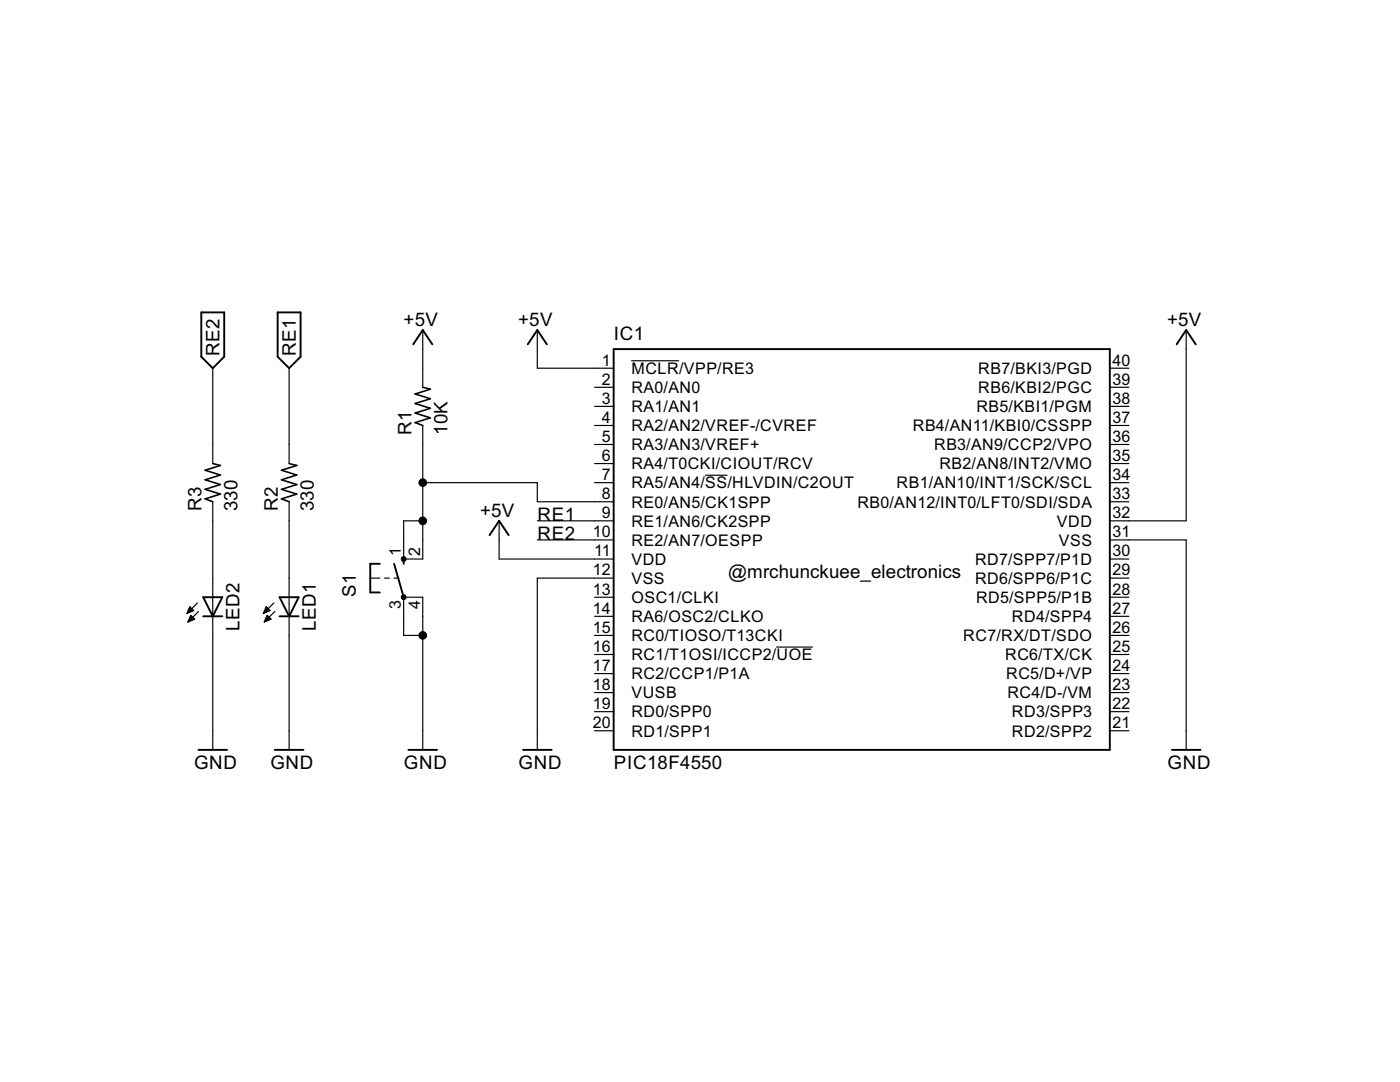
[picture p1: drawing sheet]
<svg xmlns="http://www.w3.org/2000/svg" width="279mm" height="216mm" viewBox="0 0 279 216" stroke-linecap="round" stroke-linejoin="round" font-family="sans-serif">
<g fill="none" stroke="#000" stroke-width=".23">
<path d="M42.5 73.5v19M57.7 73.5v19M84.4 65.8v11.5M107.2 65.8v7.7h15.3M118.7 77.3h3.8M126 72h9.5M221.5 77.3h3.8M221.5 73.5h3.8M236.7 65.8v38.1h-15.2M84.4 84.9v26.6h-3.8v-7.6h3.8M84.4 96.3h22.8v3.8h15.3M118.7 96.3h3.8"/>
<path d="M118.7 92.5h3.8M118.7 88.7h3.8M118.7 84.9h3.8M118.7 81.1h3.8M140.7 94.8h4.5M221.5 96.3h3.8M221.5 92.5h3.8M221.5 88.7h3.8M221.5 84.9h3.8M221.5 81.1h3.8M42.5 100.1v49.5M57.7 100.1v49.5"/>
<path d="M73.9 115.4h1.9M76.8 115.4h.9M78.7 115.4h.9M99.6 103.9v7.6h22.9M107.2 103.9h15.3M107.2 107.7h15.3M118.7 119.2h3.8M122.5 115.4h-15.3v34.2M221.5 119.2h3.8M221.5 115.4h3.8M221.5 111.5h3.8M221.5 100.1h3.8"/>
<path d="M221.5 107.7h15.2v41.9M37.3 122.4h.1M37.4 122.2h.5M37.5 122h.8M37.6 121.8h1M37.6 124h.3M37.7 121.6h.7M37.7 123.7h.7M37.8 121.4h.4M37.8 123.5h1M37.8 121.2h.2M37.8 123.4h.9"/>
<path d="M37.9 121.1l.8 .7-1.4 .6zM37.9 123.1h.6M38 123h.3M38.8 123.5l-.7-.7-.6 1.3M38.8 123.5l-1.3 .6M39.4 120.3l-2.1 2.1M39.6 122l-2.1 2.1M52.6 122.4h.1M52.7 122.2h.4M52.7 122h.9M52.8 121.8h1M52.8 124h.3"/>
<path d="M52.9 121.6h.8M52.9 123.7h.7M53 121.4h.4M53 123.5h1.1M53.1 121.2h.2M53.1 123.4h.8M53.1 121.1l.8 .7-1.3 .6zM53.2 123.1h.5M53.3 123h.2M54.1 123.5l-.8-.7-.6 1.3M54.1 123.5l-1.4 .6M54.7 120.3l-2.1 2.1"/>
<path d="M54.8 122l-2.1 2.1M84.4 126.8h-3.8v-7.6h3.8v30.4M118.7 126.8h3.8M118.7 123h3.8M118.7 130.6h3.8M118.7 134.4h3.8M118.7 138.2h3.8M154.9 129.1h7.3M221.5 126.8h3.8M221.5 123h3.8M221.5 130.6h3.8M221.5 134.4h3.8"/>
<path d="M221.5 138.2h3.8M118.7 142h3.8M118.7 145.8h3.8M221.5 142h3.8M221.5 145.8h3.8"/>
</g>
<g fill="none" stroke="#000" stroke-width=".38">
<path d="M40.2 62.3h4.5v8.9l-2.2 2.3-2.3-2.3zM55.4 62.3h4.6v8.9l-2.3 2.3-2.3-2.3zM82.5 68.7l1.9-2.9 1.9 2.9M105.3 68.7l1.9-2.9 1.9 2.9M122.5 69.7h99v79.9h-99zM234.8 68.7l1.9-2.9 1.9 2.9M40.6 119.2h3.8l-1.9 3.8zM55.8 119.2h3.8l-1.9 3.8zM75.8 112.5h-1.9v5.7h1.9M78.7 112.5l1.9 6.7M80.6 111.5v1M97.7 106.8l1.9-2.9 1.9 2.9"/>
<path d="M40.6 123h3.8M55.8 123h3.8M39.6 149.6h5.7M54.8 149.6h5.8M81.5 149.6h5.7M104.4 149.6h5.7M233.9 149.6h5.7"/>
</g>
<path d="M84.4 77.3l1.5 .4-3.1 .9 3.1 1-3.1 .9 3.1 1-3.1 .9 3.1 1-3.1 .9 1.6 .6M42.5 92.5l1.5 .4-3.1 .9 3.1 1-3.1 .9 3.1 1-3.1 .9 3.1 1-3.1 .9 1.6 .6M57.7 92.5l1.5 .4-3 .9 3 1-3 .9 3 1-3 .9 3 1-3 .9 1.5 .6" fill="none" stroke="#000" stroke-width=".32"/>
<g fill="#000" stroke="#000" stroke-width=".2">
<circle cx="84.4" cy="96.3" r=".76"/>
<circle cx="80.6" cy="119.2" r=".49"/>
<circle cx="80.6" cy="111.6" r=".49"/>
<circle cx="84.4" cy="103.9" r=".76"/>
<circle cx="84.4" cy="126.8" r=".76"/>
</g>
<g font-size="4.2">
<text x="80.6" y="65.1">+5V</text>
<text x="103.4" y="65.1">+5V</text>
<text x="232.9" y="65.1">+5V</text>
<text x="43.8" y="71.1" transform="rotate(-90 43.8 71.1)">RE2</text>
<text x="59" y="71.1" transform="rotate(-90 59 71.1)">RE1</text>
<text x="122.5" y="67.8">IC1</text>
<text x="82.1" y="86.7" transform="rotate(-90 82.1 86.7)">R1</text>
<text x="89.3" y="86.8" transform="rotate(-90 89.3 86.8)">10K</text>
<text x="40.2" y="102" transform="rotate(-90 40.2 102)">R3</text>
<text x="55.5" y="102" transform="rotate(-90 55.5 102)">R2</text>
<text x="47.4" y="102" transform="rotate(-90 47.4 102)">330</text>
<text x="62.7" y="102" transform="rotate(-90 62.7 102)">330</text>
<text x="95.8" y="103.2">+5V</text>
<text x="107.3" y="107.7">RE2</text>
<text x="107.3" y="103.9">RE1</text>
<text x="71" y="119.1" transform="rotate(-90 71 119.1)">S1</text>
<text x="145.3" y="115.4">@mrchunckuee_electronics</text>
<text x="47.8" y="126" transform="rotate(-90 47.8 126)">LED2</text>
<text x="63" y="126" transform="rotate(-90 63 126)">LED1</text>
<text x="38.7" y="153.4">GND</text>
<text x="54" y="153.4">GND</text>
<text x="80.6" y="153.4">GND</text>
<text x="103.5" y="153.4">GND</text>
<text x="122.5" y="153.4">PIC18F4550</text>
<text x="233" y="153.4">GND</text>
</g>
<g font-size="3.6">
<text x="120.1" y="72.9">1</text>
<text x="120.1" y="76.7">2</text>
<text x="126" y="74.6">MCLR/VPP/RE3</text>
<text x="195.2" y="74.6">RB7/BKI3/PGD</text>
<text x="222" y="76.7">39</text>
<text x="222" y="72.9">40</text>
<text x="120.1" y="80.5">3</text>
<text x="126" y="78.4">RA0/AN0</text>
<text x="126" y="82.2">RA1/AN1</text>
<text x="194.9" y="82.2">RB5/KBI1/PGM</text>
<text x="195.2" y="78.4">RB6/KBI2/PGC</text>
<text x="222" y="80.5">38</text>
<text x="120.1" y="84.4">4</text>
<text x="120.1" y="88.2">5</text>
<text x="126" y="86">RA2/AN2/VREF-/CVREF</text>
<text x="126" y="89.8">RA3/AN3/VREF+</text>
<text x="182.2" y="86">RB4/AN11/KBI0/CSSPP</text>
<text x="186.4" y="89.8">RB3/AN9/CCP2/VPO</text>
<text x="222" y="88.2">36</text>
<text x="222" y="84.4">37</text>
<text x="120.1" y="92">6</text>
<text x="120.1" y="95.8">7</text>
<text x="126" y="93.6">RA4/T0CKI/CIOUT/RCV</text>
<text x="187.5" y="93.7">RB2/AN8/INT2/VMO</text>
<text x="222" y="95.8">34</text>
<text x="222" y="92">35</text>
<text x="120.1" y="99.6">8</text>
<text x="126" y="97.5">RA5/AN4/SS/HLVDIN/C2OUT</text>
<text x="126" y="101.3">RE0/AN5/CK1SPP</text>
<text x="171.1" y="101.3">RB0/AN12/INT0/LFT0/SDI/SDA</text>
<text x="178.9" y="97.5">RB1/AN10/INT1/SCK/SCL</text>
<text x="222" y="99.6">33</text>
<text x="118.3" y="107.2">10</text>
<text x="120.1" y="103.4">9</text>
<text x="126" y="105.1">RE1/AN6/CK2SPP</text>
<text x="210.9" y="105.1">VDD</text>
<text x="222" y="103.4">32</text>
<text x="222" y="107.2">31</text>
<text x="80" y="111" transform="rotate(-90 80 111)">1</text>
<text x="83.8" y="111" transform="rotate(-90 83.8 111)">2</text>
<text x="118.6" y="111">11</text>
<text x="126" y="112.7">VDD</text>
<text x="126" y="108.9">RE2/AN7/OESPP</text>
<text x="194.6" y="112.7">RD7/SPP7/P1D</text>
<text x="211.3" y="108.9">VSS</text>
<text x="222" y="111">30</text>
<text x="118.3" y="114.8">12</text>
<text x="118.3" y="118.6">13</text>
<text x="126" y="116.5">VSS</text>
<text x="194.6" y="116.5">RD6/SPP6/P1C</text>
<text x="222" y="118.6">28</text>
<text x="222" y="114.8">29</text>
<text x="80" y="121.5" transform="rotate(-90 80 121.5)">3</text>
<text x="83.8" y="121.5" transform="rotate(-90 83.8 121.5)">4</text>
<text x="118.3" y="122.4">14</text>
<text x="126" y="120.3">OSC1/CLKI</text>
<text x="126" y="124.1">RA6/OSC2/CLKO</text>
<text x="194.8" y="120.3">RD5/SPP5/P1B</text>
<text x="202" y="124.1">RD4/SPP4</text>
<text x="222" y="122.4">27</text>
<text x="118.3" y="126.2">15</text>
<text x="118.3" y="130.1">16</text>
<text x="126" y="127.9">RC0/TIOSO/T13CKI</text>
<text x="126" y="131.7">RC1/T1OSI/ICCP2/UOE</text>
<text x="192.2" y="127.9">RC7/RX/DT/SDO</text>
<text x="200.6" y="131.7">RC6/TX/CK</text>
<text x="222" y="126.2">26</text>
<text x="222" y="130.1">25</text>
<text x="118.3" y="133.9">17</text>
<text x="118.3" y="137.7">18</text>
<text x="126" y="135.5">RC2/CCP1/P1A</text>
<text x="200.8" y="135.5">RC5/D+/VP</text>
<text x="222" y="137.7">23</text>
<text x="222" y="133.9">24</text>
<text x="118.3" y="141.5">19</text>
<text x="126" y="139.3">VUSB</text>
<text x="126" y="143.2">RD0/SPP0</text>
<text x="201.1" y="139.3">RC4/D-/VM</text>
<text x="202" y="143.2">RD3/SPP3</text>
<text x="222" y="141.5">22</text>
<text x="118.3" y="145.3">20</text>
<text x="126" y="147">RD1/SPP1</text>
<text x="202" y="147">RD2/SPP2</text>
<text x="222" y="145.3">21</text>
</g>
</svg>
